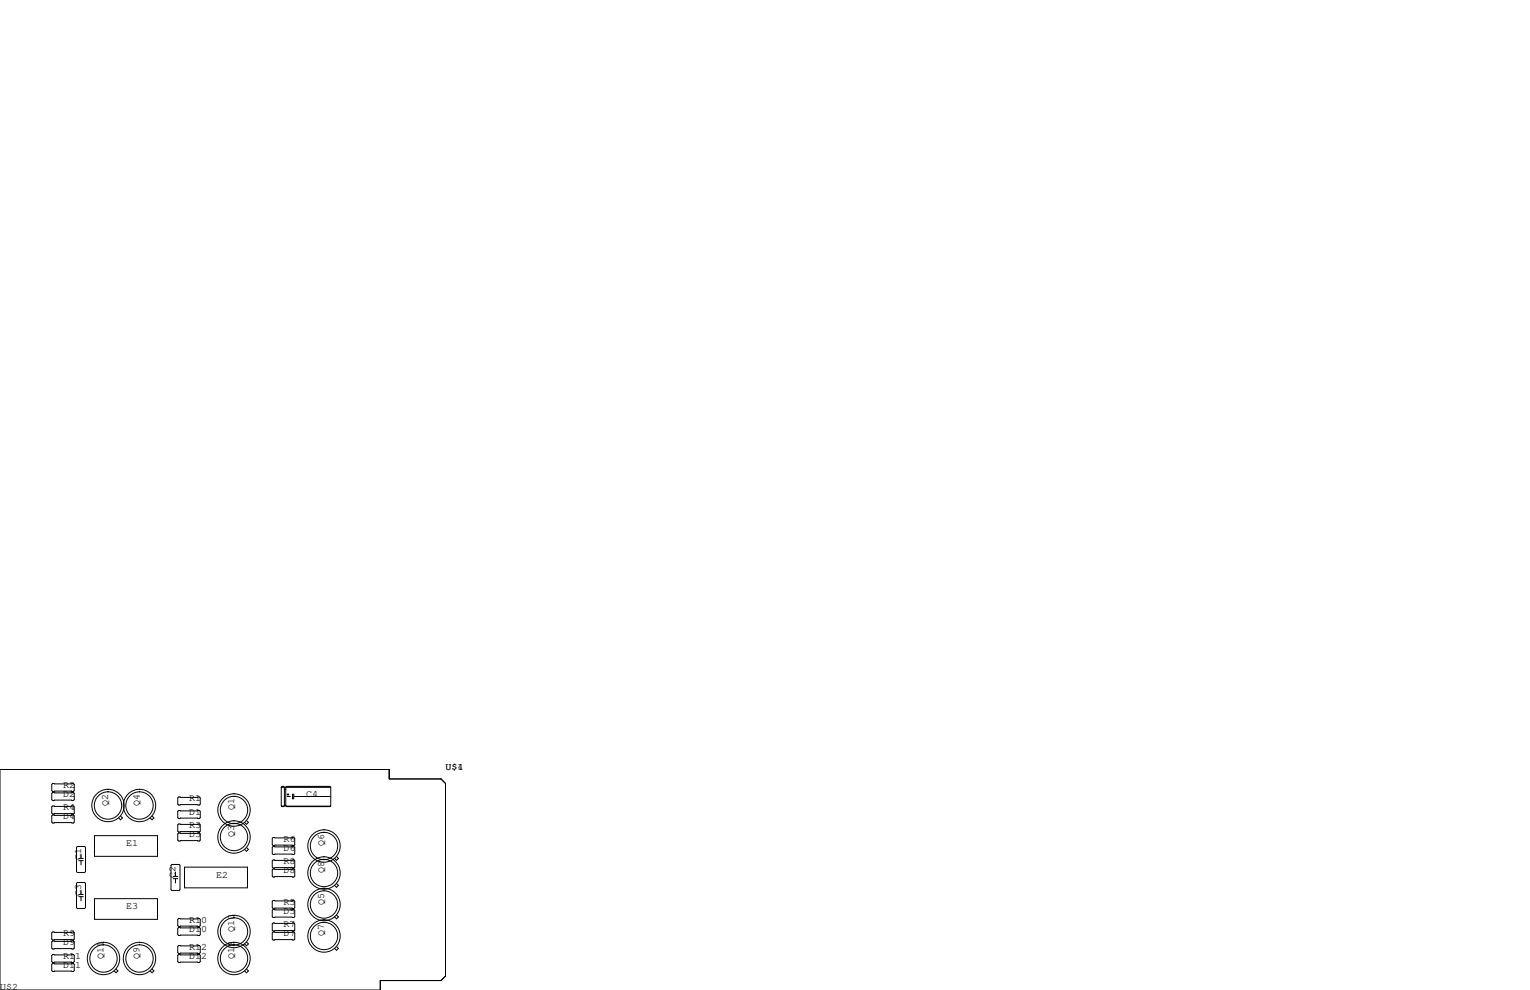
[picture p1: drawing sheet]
<svg xmlns="http://www.w3.org/2000/svg" width="432mm" height="279mm" viewBox="0 0 432 279" stroke-linecap="round" stroke-linejoin="round" font-family="sans-serif">
<g fill="none" stroke="#000" stroke-width=".28">
<path d="M0 217.2h109.9v2.6h14.6l1.2 1.3v54.4l-1.2 1.2h-17.2v2.7h-107.3zM14.9 223.6h5.8l.3 .3v1.8l-.3 .2h-5.8l-.3-.2v-1.8zM14.9 221.1h5.8l.3 .3v1.7l-.3 .3h-5.8l-.3-.3v-1.7zM14.9 227.5h5.8l.3 .2v1.8l-.3 .2h-5.8l-.3-.2v-1.8zM14.9 230h5.8l.3 .3v1.7l-.3 .3h-5.8l-.3-.3v-1.7zM21.8 238.9h2.1l.2 .2v6.9l-.2 .3h-2.1l-.2-.3v-6.9zM26.7 235.8h17.8v5.9h-17.8zM34 230.3l.5 .5-.5 .6-.5-.6M42.9 230.3l.5 .5-.5 .6-.5-.6M50.4 232.5h5.9l.2 .3v1.8l-.2 .2h-5.9l-.2-.2v-1.8zM50.4 224.9h5.9l.2 .3v1.7l-.2 .3h-5.9l-.2-.3v-1.7zM50.4 228.7h5.9l.2 .3v1.8l-.2 .2h-5.9l-.2-.2v-1.8z"/>
<path d="M50.4 235.1h5.9l.2 .2v1.8l-.2 .3h-5.9l-.2-.3v-1.8zM69.6 231.6l.5 .5-.5 .5-.6-.5M69.6 239.2l.5 .5-.5 .6-.6-.6M77.1 238.9h5.8l.3 .2v1.8l-.3 .3h-5.8l-.3-.3v-1.8zM77.1 236.3h5.8l.3 .3v1.8l-.3 .2h-5.8l-.3-.2v-1.8zM79.4 222.2v5.2l.2 .2M79.4 222.2l.2-.3h.4l.3 .3v5.2M79.4 222.2h13.9M79.5 227.5h.6M79.6 222.1h.4M79.6 227.6h.1M80.3 227.4l-.7 .2"/>
<path d="M80.3 222.8h.3M80.3 227.4h.3M80.3 227.3h.3M80.4 222.3h.1M80.6 227.4l.3 .2M80.8 227.5h12.4M80.9 222.1h12.2M80.9 227.6h.1M81 224.2h.5M81 224.8h.9M81.3 224v.5M82.6 224.2h.3v1.2h-.3z"/>
<path d="M83 224.8h10.3M93.3 222.2v5.2l-.2 .2h-12.2M93.3 222.2l-.2-.3h-12.2l-.3 .3v5.2M21.8 249h2.1l.2 .3v6.9l-.2 .2h-2.1l-.2-.2v-6.9zM22.2 242.3h1.3M22.2 242.9h1.3M22.2 252.4h1.3M22.2 253.1h1.3M22.9 241v1.3M22.9 242.9v1.2M22.9 251.2v1.2M22.9 253.1v1.2"/>
<path d="M26.7 253.6h17.8v5.9h-17.8zM48.5 244h2l.3 .2v6.9l-.3 .2h-2l-.2-.2v-6.9zM48.9 247.3h1.3M48.9 248h1.3M49.5 246.1v1.2M49.5 248v1.2M50.2 259.5l.2-.3h5.9l.2 .3v1.7l-.2 .3h-5.9l-.2-.3zM52.1 244.7h17.8v5.9h-17.8zM76.8 245.5l.3-.3h5.8l.3 .3v1.8l-.3 .2h-5.8l-.3-.2zM76.8 254.4l.3-.3h5.8l.3 .3v1.8l-.3 .2h-5.8l-.3-.2zM76.8 256.9l.3-.2h5.8l.3 .2v1.8l-.3 .3h-5.8l-.3-.3zM77.1 242.7h5.8l.3 .3v1.7l-.3 .3h-5.8l-.3-.3v-1.7z"/>
<path d="M95 258.2l.5 .6-.5 .5-.6-.5M95 241.7l.5 .6-.5 .5-.6-.5M95 249.4l.5 .5-.5 .5-.6-.5M14.6 263.3l.3-.3h5.8l.3 .3v1.7l-.3 .3h-5.8l-.3-.3zM14.6 265.8l.3-.2h5.8l.3 .2v1.8l-.3 .2h-5.8l-.3-.2zM14.6 269.6l.3-.2h5.8l.3 .2v1.8l-.3 .3h-5.8l-.3-.3zM14.6 272.2l.3-.3h5.8l.3 .3v1.7l-.3 .3h-5.8l-.3-.3zM32.7 273.5l.6 .5-.6 .5-.5-.5M42.9 273.5l.5 .5-.5 .5-.5-.5M50.2 262l.2-.3h5.9l.2 .3v1.8l-.2 .2h-5.9l-.2-.2zM50.2 267.1l.2-.3h5.9l.2 .3v1.8l-.2 .2h-5.9l-.2-.2zM50.2 269.6l.2-.2h5.9l.2 .2v1.8l-.2 .3h-5.9l-.2-.3z"/>
<path d="M69.6 265.9l.5 .5-.5 .5-.6-.5M69.6 273.5l.5 .5-.5 .5-.6-.5M76.8 260.7l.3-.2h5.8l.3 .2v1.8l-.3 .3h-5.8l-.3-.3zM76.8 263.3l.3-.3h5.8l.3 .3v1.7l-.3 .3h-5.8l-.3-.3zM95 267.1l.5 .6-.5 .5-.6-.5"/>
<circle cx="30.5" cy="227.3" r="3.9"/>
<circle cx="30.5" cy="227.3" r="4.6"/>
<circle cx="39.4" cy="227.3" r="3.9"/>
<circle cx="39.4" cy="227.3" r="4.6"/>
<circle cx="66" cy="236.2" r="3.9"/>
<circle cx="66" cy="228.6" r="3.9"/>
<circle cx="66" cy="228.6" r="4.6"/>
<circle cx="66" cy="236.2" r="4.6"/>
<circle cx="91.4" cy="238.8" r="3.9"/>
<circle cx="91.4" cy="238.8" r="4.6"/>
<circle cx="91.4" cy="246.4" r="3.9"/>
<circle cx="91.4" cy="255.3" r="3.9"/>
<circle cx="91.4" cy="246.4" r="4.6"/>
<circle cx="91.4" cy="255.3" r="4.6"/>
<circle cx="29.2" cy="270.5" r="3.9"/>
<circle cx="29.2" cy="270.5" r="4.6"/>
<circle cx="39.4" cy="270.5" r="3.9"/>
<circle cx="39.4" cy="270.5" r="4.6"/>
<circle cx="66" cy="262.9" r="3.9"/>
<circle cx="66" cy="270.5" r="3.9"/>
<circle cx="66" cy="262.9" r="4.6"/>
<circle cx="66" cy="270.5" r="4.6"/>
<circle cx="91.4" cy="264.2" r="3.9"/>
<circle cx="91.4" cy="264.2" r="4.6"/>
</g>
<g font-size="2.8">
<text x="125.7" y="217.2">U$1</text>
<text x="129.1" y="217.2">4</text>
<text x="17.8" y="222.2">R2</text>
<text x="17.8" y="224.8">D2</text>
<text x="30.5" y="227.3" transform="rotate(-90 30.5 227.3)">Q2</text>
<text x="39.4" y="227.3" transform="rotate(-90 39.4 227.3)">Q4</text>
<text x="53.3" y="226.1">R1</text>
<text x="86.4" y="224.8">C4</text>
<text x="17.8" y="228.6">R4</text>
<text x="17.8" y="231.1">D4</text>
<text x="53.3" y="233.7">R3</text>
<text x="53.3" y="229.9">D1</text>
<text x="66" y="228.6" transform="rotate(-90 66 228.6)">Q1</text>
<text x="35.6" y="238.8">E1</text>
<text x="53.3" y="236.2">D3</text>
<text x="66" y="236.2" transform="rotate(-90 66 236.2)">Q3</text>
<text x="80" y="237.5">R6</text>
<text x="91.4" y="238.8" transform="rotate(-90 91.4 238.8)">Q6</text>
<text x="22.9" y="242.6" transform="rotate(-90 22.9 242.6)">C1</text>
<text x="80" y="243.8">R8</text>
<text x="80" y="240">D6</text>
<text x="49.5" y="247.6" transform="rotate(-90 49.5 247.6)">C2</text>
<text x="61" y="247.6">E2</text>
<text x="80" y="246.4">D8</text>
<text x="91.4" y="246.4" transform="rotate(-90 91.4 246.4)">Q8</text>
<text x="22.9" y="252.7" transform="rotate(-90 22.9 252.7)">C3</text>
<text x="35.6" y="256.5">E3</text>
<text x="80" y="255.3">R5</text>
<text x="80" y="257.8">D5</text>
<text x="91.4" y="255.3" transform="rotate(-90 91.4 255.3)">Q5</text>
<text x="53.3" y="260.3">R10</text>
<text x="53.3" y="262.9">D10</text>
<text x="66" y="262.9" transform="rotate(-90 66 262.9)">Q10</text>
<text x="80" y="261.6">R7</text>
<text x="17.8" y="264.2">R9</text>
<text x="17.8" y="266.7">D9</text>
<text x="53.3" y="268">R12</text>
<text x="80" y="264.2">D7</text>
<text x="91.4" y="264.2" transform="rotate(-90 91.4 264.2)">Q7</text>
<text x="17.8" y="270.5">R11</text>
<text x="17.8" y="273">D11</text>
<text x="29.2" y="270.5" transform="rotate(-90 29.2 270.5)">Q11</text>
<text x="39.4" y="270.5" transform="rotate(-90 39.4 270.5)">Q9</text>
<text x="53.3" y="270.5">D12</text>
<text x="66" y="270.5" transform="rotate(-90 66 270.5)">Q12</text>
<text x="0" y="279.4">U$2</text>
</g>
</svg>
